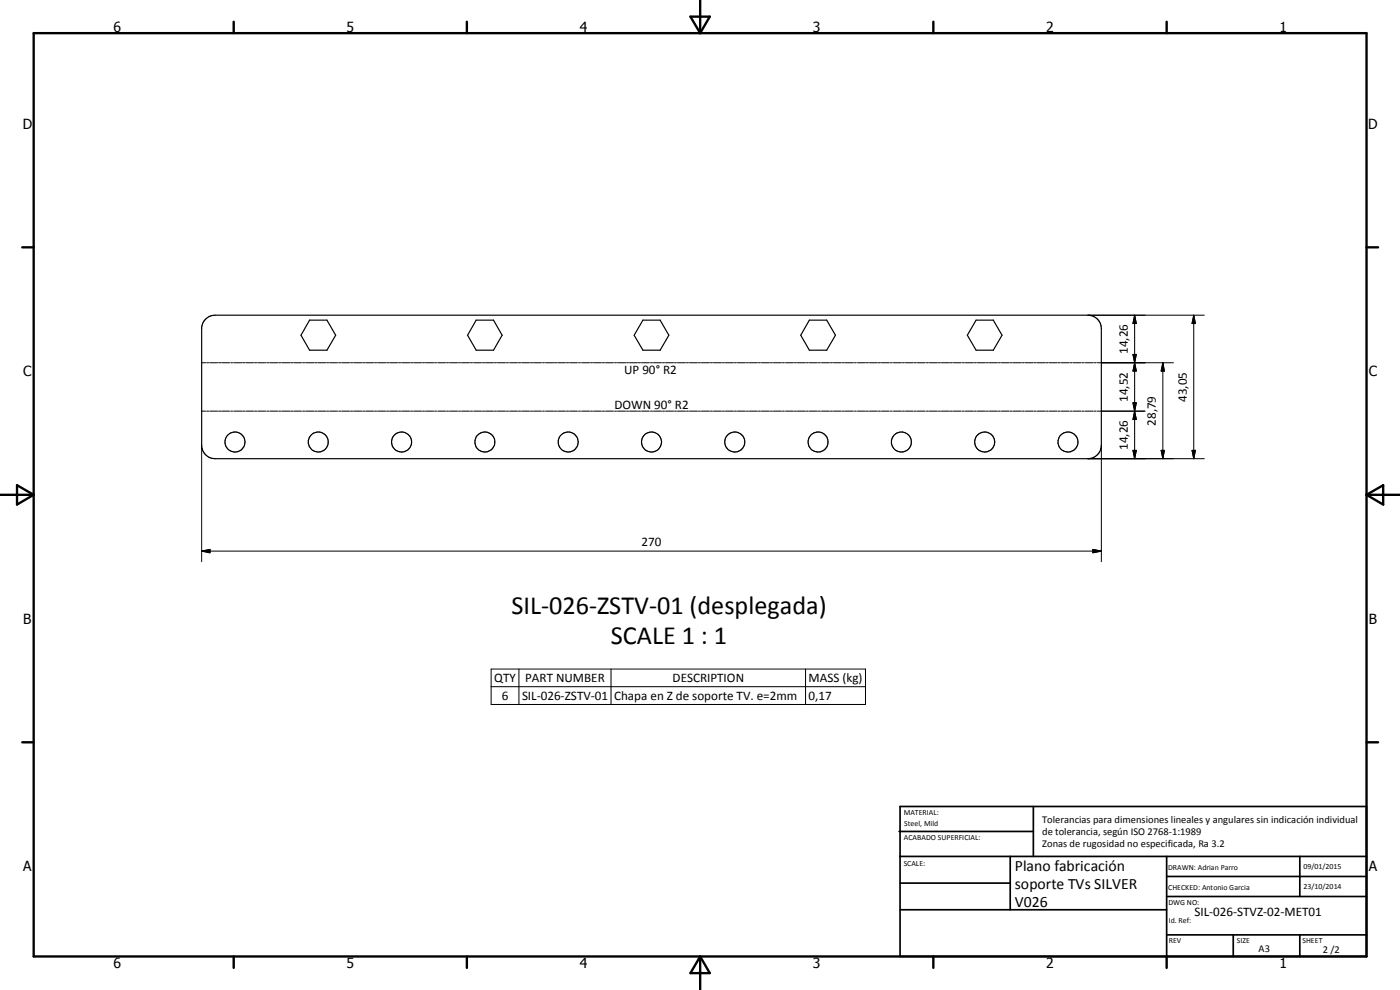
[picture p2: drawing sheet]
<svg xmlns="http://www.w3.org/2000/svg" width="420mm" height="297mm" viewBox="0 0 420 297" stroke-linecap="round" stroke-linejoin="round" font-family="sans-serif">
<g fill="none" stroke="#000" stroke-width=".35">
<path d="M61.5 95.9l1.6-1.1 1.4-.2h262a4 4 0 0 1 4 4v35a4 4 0 0 1-4 4h-262a4.1 4.1 0 0 1-4-3.5v-36l.5-1.4zM92.9 96.1h5.2l2.6 4.5-2.6 4.5h-5.2l-2.6-4.5zM142.9 96.1h5.2l2.6 4.5-2.6 4.5h-5.2l-2.6-4.5zM192.9 96.1h5.2l2.6 4.5-2.6 4.5h-5.2l-2.6-4.5zM242.9 96.1h5.2l2.6 4.5-2.6 4.5h-5.2l-2.6-4.5zM292.9 96.1h5.2l2.6 4.5-2.6 4.5h-5.2l-2.6-4.5z"/>
<circle cx="70.5" cy="132.6" r="3"/>
<circle cx="95.5" cy="132.6" r="3"/>
<circle cx="120.5" cy="132.6" r="3"/>
<circle cx="145.5" cy="132.6" r="3"/>
<circle cx="170.5" cy="132.6" r="2.99"/>
<circle cx="195.5" cy="132.6" r="3"/>
<circle cx="220.5" cy="132.6" r="3"/>
<circle cx="245.5" cy="132.6" r="3"/>
<circle cx="270.5" cy="132.6" r="3"/>
<circle cx="295.5" cy="132.6" r="3"/>
<circle cx="320.5" cy="132.6" r="3"/>
</g>
<g fill="none" stroke="#000" stroke-width=".3">
<path d="M326.5 94.6h34.9M340.5 94.6l.5 2.5h-1zM340.5 94.6v43M358.3 94.6l.5 2.5h-1.1zM358.3 94.6v43M60.5 108.8h1.2M62 108.8h.6M62.9 108.8h2.4M65.6 108.8h.6M66.5 108.8h2.4M69.2 108.8h.6M70.1 108.8h2.4"/>
<path d="M72.8 108.8h.6M73.7 108.8h2.4M76.4 108.8h.6M77.3 108.8h2.4M80 108.8h.6M80.9 108.8h2.4M83.6 108.8h.6M84.5 108.8h2.4M87.2 108.8h.6M88.1 108.8h2.4M90.8 108.8h.6M91.7 108.8h2.4"/>
<path d="M94.4 108.8h.6M95.3 108.8h2.4M98 108.8h.6M98.9 108.8h2.4M101.6 108.8h.6M102.5 108.8h2.4M105.2 108.8h.6M106.1 108.8h2.4M108.8 108.8h.6M109.7 108.8h2.4M112.4 108.8h.6M113.3 108.8h2.4"/>
<path d="M116 108.8h.6M116.9 108.8h2.4M119.6 108.8h.6M120.5 108.8h2.4M123.2 108.8h.6M124.1 108.8h2.4M126.8 108.8h.6M127.7 108.8h2.4M130.4 108.8h.6M131.3 108.8h2.4M134 108.8h.6M134.9 108.8h2.4"/>
<path d="M137.6 108.8h.6M138.5 108.8h2.4M141.2 108.8h.6M142.1 108.8h2.4M144.8 108.8h.6M145.7 108.8h2.4M148.4 108.8h.6M149.3 108.8h2.4M152 108.8h.6M152.9 108.8h2.4M155.6 108.8h.6M156.5 108.8h2.4"/>
<path d="M159.2 108.8h.6M160.1 108.8h2.4M162.8 108.8h.6M163.7 108.8h2.4M166.4 108.8h.6M167.3 108.8h2.4M170 108.8h.6M170.9 108.8h2.4M173.6 108.8h.6M174.5 108.8h2.4M177.2 108.8h.6M178.1 108.8h2.4"/>
<path d="M180.8 108.8h.6M181.7 108.8h2.4M184.4 108.8h.6M185.3 108.8h2.4M188 108.8h.6M188.9 108.8h2.4M191.6 108.8h.6M192.5 108.8h2.4M195.2 108.8h.6M196.1 108.8h2.4M198.8 108.8h.6M199.7 108.8h2.4"/>
<path d="M202.4 108.8h.6M203.3 108.8h2.4M206 108.8h.6M206.9 108.8h2.4M209.6 108.8h.6M210.5 108.8h2.4M213.2 108.8h.6M214.1 108.8h2.4M216.8 108.8h.6M217.7 108.8h2.4M220.4 108.8h.6M221.3 108.8h2.4"/>
<path d="M224 108.8h.6M224.9 108.8h2.4M227.6 108.8h.6M228.5 108.8h2.4M231.2 108.8h.6M232.1 108.8h2.4M234.8 108.8h.6M235.7 108.8h2.4M238.4 108.8h.6M239.3 108.8h2.4M242 108.8h.6M242.9 108.8h2.4"/>
<path d="M245.6 108.8h.6M246.5 108.8h2.4M249.2 108.8h.6M250.1 108.8h2.4M252.8 108.8h.6M253.7 108.8h2.4M256.4 108.8h.6M257.3 108.8h2.4M260 108.8h.6M260.9 108.8h2.4M263.6 108.8h.6M264.5 108.8h2.4"/>
<path d="M267.2 108.8h.6M268.1 108.8h2.4M270.8 108.8h.6M271.7 108.8h2.4M274.4 108.8h.6M275.3 108.8h2.4M278 108.8h.6M278.9 108.8h2.4M281.6 108.8h.6M282.5 108.8h2.4M285.2 108.8h.6M286.1 108.8h2.4"/>
<path d="M288.8 108.8h.6M289.7 108.8h2.4M292.4 108.8h.6M293.3 108.8h2.4M296 108.8h.6M296.9 108.8h2.4M299.6 108.8h.6M300.5 108.8h2.4M303.2 108.8h.6M304.1 108.8h2.4M306.8 108.8h.6M307.7 108.8h2.4"/>
<path d="M310.4 108.8h.6M311.3 108.8h2.4M314 108.8h.6M314.9 108.8h2.4M317.6 108.8h.6M318.5 108.8h2.4M321.2 108.8h.6M322.1 108.8h2.4M324.8 108.8h.6M325.7 108.8h2.4M328.4 108.8h.6M329.3 108.8h22.9"/>
<path d="M340 106.3h1l-.5 2.5zM340 106.3h1l-1 5h1zM340.5 108.8l.5 2.5h-1zM349 108.8l.5 2.5h-1zM349 108.8v28.8M60.5 123.4h1.2M60.5 133.6v34.9M62 123.4h.6M62.9 123.4h2.4M65.6 123.4h.6M66.5 123.4h2.4M69.2 123.4h.6"/>
<path d="M70.1 123.4h2.4M72.8 123.4h.6M73.7 123.4h2.4M76.4 123.4h.6M77.3 123.4h2.4M80 123.4h.6M80.9 123.4h2.4M83.6 123.4h.6M84.5 123.4h2.4M87.2 123.4h.6M88.1 123.4h2.4M90.8 123.4h.6"/>
<path d="M91.7 123.4h2.4M94.4 123.4h.6M95.3 123.4h2.4M98 123.4h.6M98.9 123.4h2.4M101.6 123.4h.6M102.5 123.4h2.4M105.2 123.4h.6M106.1 123.4h2.4M108.8 123.4h.6M109.7 123.4h2.4M112.4 123.4h.6"/>
<path d="M113.3 123.4h2.4M116 123.4h.6M116.9 123.4h2.4M119.6 123.4h.6M120.5 123.4h2.4M123.2 123.4h.6M124.1 123.4h2.4M126.8 123.4h.6M127.7 123.4h2.4M130.4 123.4h.6M131.3 123.4h2.4M134 123.4h.6"/>
<path d="M134.9 123.4h2.4M137.6 123.4h.6M138.5 123.4h2.4M141.2 123.4h.6M142.1 123.4h2.4M144.8 123.4h.6M145.7 123.4h2.4M148.4 123.4h.6M149.3 123.4h2.4M152 123.4h.6M152.9 123.4h2.4M155.6 123.4h.6"/>
<path d="M156.5 123.4h2.4M159.2 123.4h.6M160.1 123.4h2.4M162.8 123.4h.6M163.7 123.4h2.4M166.4 123.4h.6M167.3 123.4h2.4M170 123.4h.6M170.9 123.4h2.4M173.6 123.4h.6M174.5 123.4h2.4M177.2 123.4h.6"/>
<path d="M178.1 123.4h2.4M180.8 123.4h.6M181.7 123.4h2.4M184.4 123.4h.6M185.3 123.4h2.4M188 123.4h.6M188.9 123.4h2.4M191.6 123.4h.6M192.5 123.4h2.4M195.2 123.4h.6M196.1 123.4h2.4M198.8 123.4h.6"/>
<path d="M199.7 123.4h2.4M202.4 123.4h.6M203.3 123.4h2.4M206 123.4h.6M206.9 123.4h2.4M209.6 123.4h.6M210.5 123.4h2.4M213.2 123.4h.6M214.1 123.4h2.4M216.8 123.4h.6M217.7 123.4h2.4M220.4 123.4h.6"/>
<path d="M221.3 123.4h2.4M224 123.4h.6M224.9 123.4h2.4M227.6 123.4h.6M228.5 123.4h2.4M231.2 123.4h.6M232.1 123.4h2.4M234.8 123.4h.6M235.7 123.4h2.4M238.4 123.4h.6M239.3 123.4h2.4M242 123.4h.6"/>
<path d="M242.9 123.4h2.4M245.6 123.4h.6M246.5 123.4h2.4M249.2 123.4h.6M250.1 123.4h2.4M252.8 123.4h.6M253.7 123.4h2.4M256.4 123.4h.6M257.3 123.4h2.4M260 123.4h.6M260.9 123.4h2.4M263.6 123.4h.6"/>
<path d="M264.5 123.4h2.4M267.2 123.4h.6M268.1 123.4h2.4M270.8 123.4h.6M271.7 123.4h2.4M274.4 123.4h.6M275.3 123.4h2.4M278 123.4h.6M278.9 123.4h2.4M281.6 123.4h.6M282.5 123.4h2.4M285.2 123.4h.6"/>
<path d="M286.1 123.4h2.4M288.8 123.4h.6M289.7 123.4h2.4M292.4 123.4h.6M293.3 123.4h2.4M296 123.4h.6M296.9 123.4h2.4M299.6 123.4h.6M300.5 123.4h2.4M303.2 123.4h.6M304.1 123.4h2.4M306.8 123.4h.6"/>
<path d="M307.7 123.4h2.4M310.4 123.4h.6M311.3 123.4h2.4M314 123.4h.6M314.9 123.4h2.4M317.6 123.4h.6M318.5 123.4h2.4M321.2 123.4h.6M322.1 123.4h2.4M324.8 123.4h.6M325.7 123.4h2.4M326.5 137.6h34.9"/>
<path d="M328.4 123.4h.6M329.3 123.4h14.3M330.5 133.6v34.9M340 135.1h1l-.5 2.5zM340 120.9h1l-.5 2.5zM340 120.9l1 5h-1l1-5zM340.5 123.4l.5 2.5h-1zM348.5 135.1h1l-.5 2.5zM357.7 135.1h1.1l-.5 2.5zM60.5 165.4l2.5-.6v1.1zM60.5 165.4h270M328 164.8l2.5 .6-2.5 .5z"/>
<path d="M147.4 200.7h112.3v10.7h-112.3zM147.4 206h112.3M155.7 200.7v10.7M183.4 200.7v10.7M241.8 200.7v10.7"/>
</g>
<g fill="none" stroke="#000" stroke-width=".71">
<path d="M10.1 9.9h400v277.1h-400zM70.1 6.5v3.4M140.1 6.5v3.4M207.2 5h5.8l-2.9 4.9zM210.1 0v9.9M280.1 6.5v3.4M350.1 6.5v3.4M6.7 74.2h3.4M410.1 74.2h3.5M.1 148.5h10M5.1 145.6l5 2.9-5 2.9zM410.1 148.5h10"/>
<path d="M410.1 148.5l5-2.9v5.8zM6.7 222.7h3.4M410.1 222.7h3.5M70.1 287v3.4M140.1 287v3.4M210.1 287v10M210.1 287l2.9 5h-5.8zM280.1 287v3.4M350.1 287v3.4"/>
</g>
<g fill="none" stroke="#000" stroke-width=".51">
<path d="M269.8 249.5h40.3M270.1 242h140v45h-140zM270.1 257h140M303.2 257v16M310.1 242v15M350.1 257v30M390.1 257v12M270.1 265h33.1M270.1 273h80M350.1 269h60M350.1 263h60M350.1 280.5h60"/>
<path d="M370.1 280.5v6.5M390.1 280.5v6.5"/>
</g>
<path d="M340.5 94.6l.5 2.5h-1zM358.3 94.6l.5 2.5h-1.1zM340 106.3h1l-.5 2.5zM340.5 108.8l.5 2.5h-1zM349 108.8l.5 2.5h-1zM340 135.1h1l-.5 2.5zM340 120.9h1l-.5 2.5zM340.5 123.4l.5 2.5h-1zM348.5 135.1h1l-.5 2.5zM357.7 135.1h1.1l-.5 2.5zM60.5 165.4l2.5-.6v1.1zM328 164.8l2.5 .6-2.5 .5z" fill="#000"/>
<g font-size="7.9">
<text x="153.5" y="184.1">SIL-026-ZSTV-01 (desplegada)</text>
<text x="183.3" y="193.2">SCALE 1 : 1</text>
</g>
<g font-size="4.7">
<text x="304.6" y="261.2">Plano fabricación</text>
<text x="304.6" y="266.6">soporte TVs SILVER</text>
<text x="304.6" y="272">V026</text>
</g>
<g font-size="4.2">
<text x="34" y="9.6">6</text>
<text x="104" y="9.6">5</text>
<text x="174" y="9.6">4</text>
<text x="244" y="9.6">3</text>
<text x="314" y="9.6">2</text>
<text x="384" y="9.6">1</text>
<text x="6.8" y="38.7">D</text>
<text x="410.6" y="38.7">D</text>
<text x="7" y="112.9">C</text>
<text x="410.8" y="112.9">C</text>
<text x="7" y="187.1">B</text>
<text x="410.8" y="187.1">B</text>
<text x="7" y="261.4">A</text>
<text x="410.8" y="261.4">A</text>
<text x="34" y="290.4">6</text>
<text x="104" y="290.4">5</text>
<text x="174" y="290.4">4</text>
<text x="244" y="290.4">3</text>
<text x="314" y="290.4">2</text>
<text x="384" y="290.4">1</text>
</g>
<g font-size="3.9">
<text x="338.4" y="106.2" transform="rotate(-90 338.4 106.2)">14,26</text>
<text x="187.3" y="112.2">UP 90° R2</text>
<text x="184.4" y="122.6">DOWN 90° R2</text>
<text x="338.4" y="120.6" transform="rotate(-90 338.4 120.6)">14,52</text>
<text x="356.2" y="120.6" transform="rotate(-90 356.2 120.6)">43,05</text>
<text x="346.9" y="127.8" transform="rotate(-90 346.9 127.8)">28,79</text>
<text x="338.4" y="135" transform="rotate(-90 338.4 135)">14,26</text>
<text x="192.6" y="163.8">270</text>
<text x="148.3" y="204.7">QTY</text>
<text x="150.6" y="210">6</text>
<text x="156.7" y="210">SIL-026-ZSTV-01</text>
<text x="157.6" y="204.6">PART NUMBER</text>
<text x="201.9" y="204.7">DESCRIPTION</text>
<text x="242.7" y="204.8">MASS (kg)</text>
<text x="242.7" y="210">0,17</text>
<text x="184.3" y="210.1">Chapa en Z de soporte TV. e=2mm</text>
<text x="358.5" y="275">SIL-026-STVZ-02-MET01</text>
</g>
<g font-size="3.1">
<text x="312.7" y="246.8">Tolerancias para dimensiones lineales y angulares sin indicación individual</text>
<text x="312.7" y="250.4">de tolerancia, según ISO 2768-1:1989</text>
<text x="312.7" y="254">Zonas de rugosidad no especificada, Ra 3.2</text>
<text x="377.7" y="285.6">A3</text>
<text x="397" y="285.9">2 /2</text>
</g>
<g font-size="2.4">
<text x="271.2" y="244.4">MATERIAL:</text>
<text x="271.3" y="252">ACABADO SUPERFICIAL:</text>
<text x="271.4" y="247.9">Steel, Mild</text>
<text x="271.2" y="259.7">SCALE:</text>
<text x="350.6" y="261">DRAWN: Adrian Parro</text>
<text x="391.2" y="260.6">09/01/2015</text>
<text x="350.6" y="267">CHECKED: Antonio Garcia</text>
<text x="391.2" y="266.7">23/10/2014</text>
<text x="350.6" y="271.4">DWG NO:</text>
<text x="350.8" y="276.9">Id. Ref:</text>
<text x="350.8" y="282.8">REV</text>
<text x="371.2" y="282.9">SIZE</text>
<text x="390.9" y="282.9">SHEET</text>
</g>
</svg>
